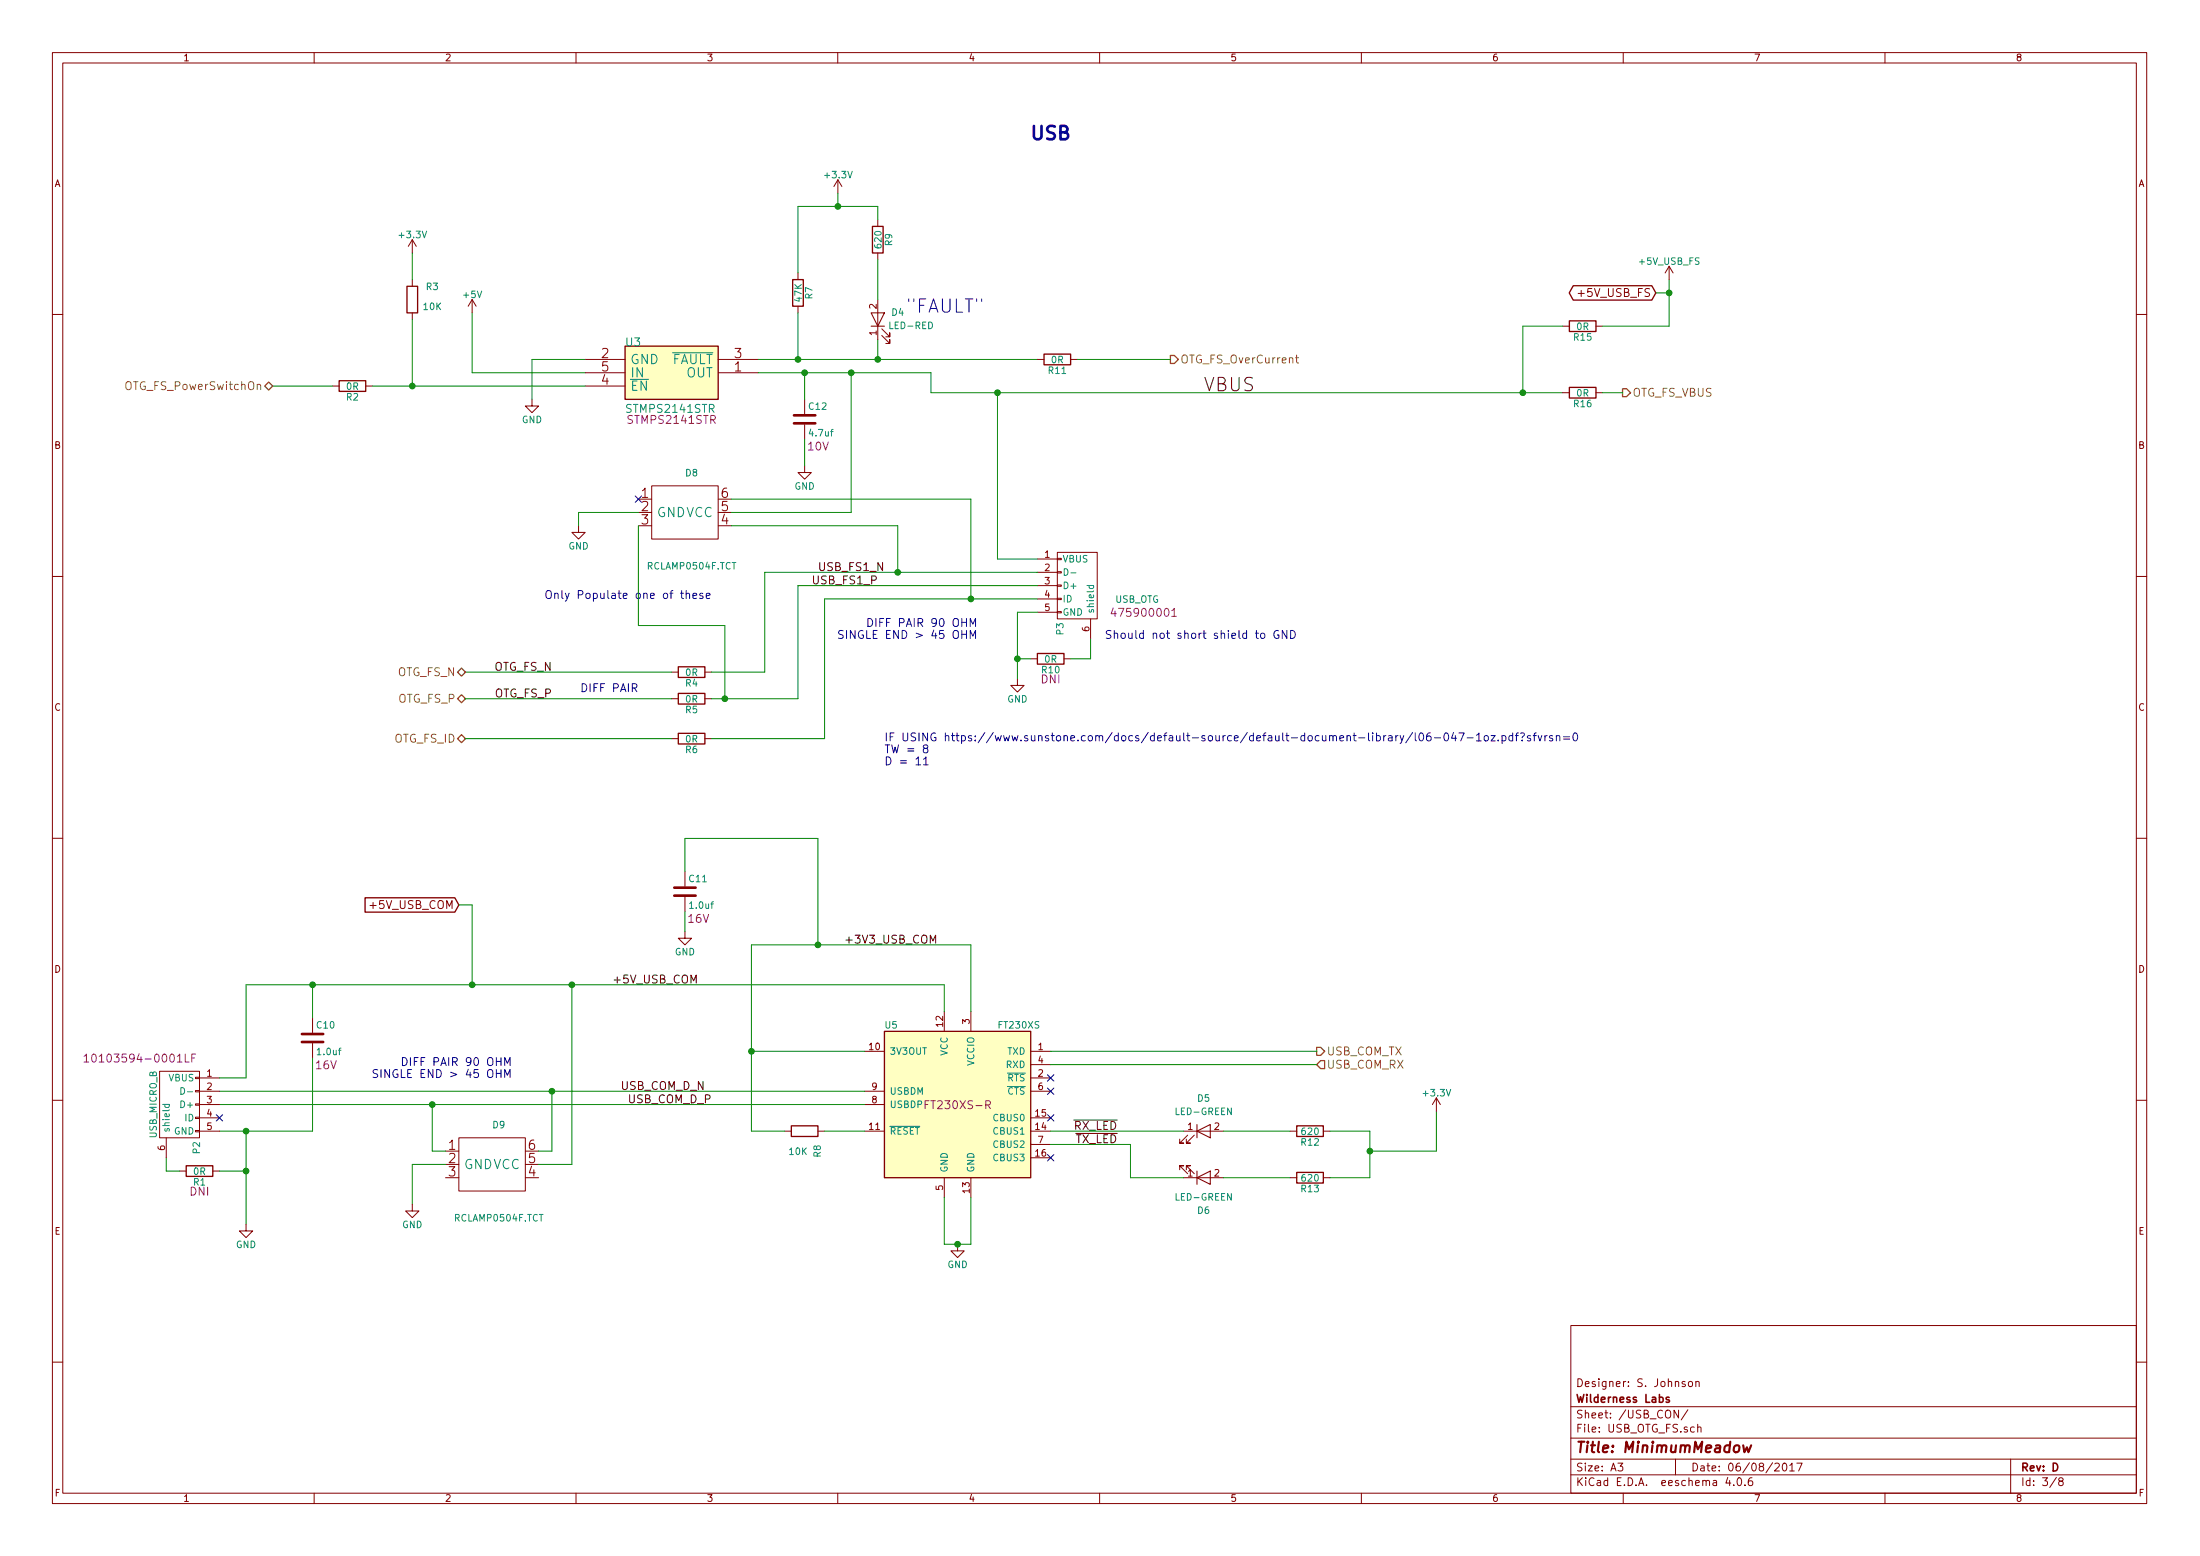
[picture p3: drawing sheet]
EESchema Schematic File Version 2
LIBS:device
LIBS:stm32
LIBS:power
LIBS:transistors
LIBS:conn
LIBS:linear
LIBS:regul
LIBS:74xx
LIBS:cmos4000
LIBS:adc-dac
LIBS:memory
LIBS:xilinx
LIBS:microcontrollers
LIBS:dsp
LIBS:microchip
LIBS:analog_switches
LIBS:motorola
LIBS:texas
LIBS:intel
LIBS:audio
LIBS:interface
LIBS:digital-audio
LIBS:philips
LIBS:display
LIBS:cypress
LIBS:siliconi
LIBS:opto
LIBS:atmel
LIBS:contrib
LIBS:valves
LIBS:74xgxx
LIBS:ac-dc
LIBS:actel
LIBS:allegro
LIBS:Altera
LIBS:analog_devices
LIBS:battery_management
LIBS:bbd
LIBS:brooktre
LIBS:cmos_ieee
LIBS:dc-dc
LIBS:diode
LIBS:elec-unifil
LIBS:ESD_Protection
LIBS:ftdi
LIBS:gennum
LIBS:graphic
LIBS:hc11
LIBS:ir
LIBS:Lattice
LIBS:logo
LIBS:maxim
LIBS:mechanical
LIBS:microchip_dspic33dsc
LIBS:microchip_pic10mcu
LIBS:microchip_pic12mcu
LIBS:microchip_pic16mcu
LIBS:microchip_pic18mcu
LIBS:microchip_pic32mcu
LIBS:motor_drivers
LIBS:motors
LIBS:msp430
LIBS:nordicsemi
LIBS:nxp_armmcu
LIBS:onsemi
LIBS:Oscillators
LIBS:Power_Management
LIBS:powerint
LIBS:pspice
LIBS:references
LIBS:relays
LIBS:rfcom
LIBS:sensors
LIBS:silabs
LIBS:stm8
LIBS:supertex
LIBS:switches
LIBS:transf
LIBS:ttl_ieee
LIBS:video
LIBS:wiznet
LIBS:Worldsemi
LIBS:Xicor
LIBS:zetex
LIBS:Zilog
LIBS:Power-SchDoc-cache
LIBS:DM3AT-SF-PEJM5
LIBS:MinimumMeadow_RevE-cache
EELAYER 25 0
EELAYER END
$Descr A3 16535 11693
encoding utf-8
Sheet 3 8
Title "MinimumMeadow"
Date "06/08/2017"
Rev "D"
Comp "Wilderness Labs"
Comment1 "Designer: S. Johnson"
Comment2 ""
Comment3 ""
Comment4 ""
$EndDescr
Text HLabel 8800 2700 2    60   Output ~ 0
OTG_FS_OverCurrent
$Comp
L R R7
U 1 1
P 6000 2200
F 0 "R7" V 6080 2200 50  0000 C CNN
F 1 "47K" V 6000 2200 50  0000 C CNN
F 2 "Resistors_SMD:R_0603_HandSoldering" V 5930 2200 50  0001 C CNN
F 3 "" H 6000 2200 50  0000 C CNN
F 4 "Value" H 6000 2200 60  0001 C CNN "Test something"
F 5 "Value" H 6000 2200 60  0001 C CNN "Fieldname"
F 6 "ERJ-PA3F4702V" V 6000 2200 60  0001 C CNN "Part Number"
F 7 "Panasonic Electronic Components" V 6000 2200 60  0001 C CNN "Manufacturer"
	1    6000 2200
	1    0    0    -1  
$EndComp
$Comp
L R R9
U 1 1
P 6600 1800
F 0 "R9" V 6680 1800 50  0000 C CNN
F 1 "620" V 6600 1800 50  0000 C CNN
F 2 "Resistors_SMD:R_0603_HandSoldering" V 6530 1800 50  0001 C CNN
F 3 "" H 6600 1800 50  0000 C CNN
F 4 "Value" H 6600 1800 60  0001 C CNN "Test something"
F 5 "Value" H 6600 1800 60  0001 C CNN "Fieldname"
F 6 "ERJ-PB3B6200V" V 6600 1800 60  0001 C CNN "Part Number"
F 7 "Panasonic Electronic Components" V 6600 1800 60  0001 C CNN "Manufacturer"
	1    6600 1800
	1    0    0    -1  
$EndComp
$Comp
L STMPS2141STR U3
U 1 1
P 4700 2600
F 0 "U3" H 4700 2600 60  0000 L BNN
F 1 "STMPS2141STR" H 4700 2100 60  0000 L BNN
F 2 "TO_SOT_Packages_SMD:SOT-23-5_HandSoldering" H 4700 2600 60  0001 C CNN
F 3 "http://www.st.com/content/ccc/resource/technical/document/datasheet/e8/d7/48/25/eb/87/45/b3/CD00167470.pdf/files/CD00167470.pdf/jcr:content/translations/en.CD00167470.pdf" H 4700 2600 60  0001 C CNN
F 4 "STMicroelectronics" H 4700 2600 60  0001 C CNN "Manufacturer"
F 5 "STMPS2141STR" H 5050 2050 60  0000 C CNN "Part Number"
	1    4700 2600
	1    0    0    -1  
$EndComp
Wire Wire Line
	5700 2700 7800 2700
Wire Wire Line
	6000 2700 6000 2350
Wire Wire Line
	6600 2550 6600 2700
Connection ~ 6000 2700
$Comp
L LED D4
U 1 1
P 6600 2400
F 0 "D4" V 6650 2250 50  0000 C CNN
F 1 "LED-RED" V 6550 2150 50  0000 C CNN
F 2 "LEDs:LED_0603" H 6600 2400 50  0001 C CNN
F 3 "" H 6600 2400 50  0000 C CNN
F 4 "Vishay Semiconductor Opto Division" H 6600 2400 60  0001 C CNN "Manufacturer"
F 5 "VLMS1300-GS08" H 6600 2400 60  0001 C CNN "Part Number"
F 6 "Value" H 6600 2400 60  0001 C CNN "Test something"
F 7 "Value" H 6600 2400 60  0001 C CNN "Fieldname"
	1    6600 2400
	0    -1   -1   0   
$EndComp
Wire Wire Line
	6600 2250 6600 1950
Wire Wire Line
	6600 1550 6600 1650
Wire Wire Line
	6000 1550 6600 1550
Wire Wire Line
	6000 1550 6000 2050
$Comp
L +3.3V #PWR08
U 1 1
P 6300 1450
F 0 "#PWR08" H 6300 1300 50  0001 C CNN
F 1 "+3.3V" H 6300 1590 50  0000 C CNN
F 2 "" H 6300 1450 50  0000 C CNN
F 3 "" H 6300 1450 50  0000 C CNN
	1    6300 1450
	1    0    0    -1  
$EndComp
Wire Wire Line
	6300 1450 6300 1550
Connection ~ 6300 1550
$Comp
L R R11
U 1 1
P 7950 2700
F 0 "R11" V 8030 2700 50  0000 C CNN
F 1 "0R" V 7950 2700 50  0000 C CNN
F 2 "Resistors_SMD:R_0603_HandSoldering" V 7880 2700 50  0001 C CNN
F 3 "" H 7950 2700 50  0000 C CNN
F 4 "Value" H 7950 2700 60  0001 C CNN "Test something"
F 5 "Value" H 7950 2700 60  0001 C CNN "Fieldname"
F 6 "CRCW06030000Z0EA" V 7950 2700 60  0001 C CNN "Part Number"
F 7 "Vishay Dale" V 7950 2700 60  0001 C CNN "Manufacturer"
	1    7950 2700
	0    1    1    0   
$EndComp
Connection ~ 6600 2700
Wire Wire Line
	8100 2700 8800 2700
$Comp
L GND #PWR09
U 1 1
P 4000 3000
F 0 "#PWR09" H 4000 2750 50  0001 C CNN
F 1 "GND" H 4000 2850 50  0000 C CNN
F 2 "" H 4000 3000 50  0000 C CNN
F 3 "" H 4000 3000 50  0000 C CNN
	1    4000 3000
	1    0    0    -1  
$EndComp
Wire Wire Line
	4400 2700 4000 2700
Wire Wire Line
	4000 2700 4000 3000
Wire Wire Line
	4400 2800 3550 2800
Wire Wire Line
	3550 2800 3550 2350
$Comp
L +5V #PWR010
U 1 1
P 3550 2350
F 0 "#PWR010" H 3550 2200 50  0001 C CNN
F 1 "+5V" H 3550 2490 50  0000 C CNN
F 2 "" H 3550 2350 50  0000 C CNN
F 3 "" H 3550 2350 50  0000 C CNN
	1    3550 2350
	1    0    0    -1  
$EndComp
$Comp
L R R2
U 1 1
P 2650 2900
F 0 "R2" V 2730 2900 50  0000 C CNN
F 1 "0R" V 2650 2900 50  0000 C CNN
F 2 "Resistors_SMD:R_0603_HandSoldering" V 2580 2900 50  0001 C CNN
F 3 "" H 2650 2900 50  0000 C CNN
F 4 "Value" H 2650 2900 60  0001 C CNN "Test something"
F 5 "Value" H 2650 2900 60  0001 C CNN "Fieldname"
F 6 "CRCW06030000Z0EA" V 2650 2900 60  0001 C CNN "Part Number"
F 7 "Vishay Dale" V 2650 2900 60  0001 C CNN "Manufacturer"
	1    2650 2900
	0    1    1    0   
$EndComp
Wire Wire Line
	2500 2900 2050 2900
Text HLabel 2050 2900 0    60   BiDi ~ 0
OTG_FS_PowerSwitchOn
$Comp
L R R3
U 1 1
P 3100 2250
F 0 "R3" H 3250 2350 50  0000 C CNN
F 1 "10K" H 3250 2200 50  0000 C CNN
F 2 "Resistors_SMD:R_0603_HandSoldering" V 3030 2250 50  0001 C CNN
F 3 "" H 3100 2250 50  0000 C CNN
F 4 "Value" H 3100 2250 60  0001 C CNN "Test something"
F 5 "Value" H 3100 2250 60  0001 C CNN "Fieldname"
F 6 "CRCW060310K0FKEAHP" V 3100 2250 60  0001 C CNN "Part Number"
F 7 "Vishay Dale" V 3100 2250 60  0001 C CNN "Manufacturer"
	1    3100 2250
	1    0    0    -1  
$EndComp
Wire Wire Line
	3100 2400 3100 2900
$Comp
L +3.3V #PWR011
U 1 1
P 3100 1900
F 0 "#PWR011" H 3100 1750 50  0001 C CNN
F 1 "+3.3V" H 3100 2040 50  0000 C CNN
F 2 "" H 3100 1900 50  0000 C CNN
F 3 "" H 3100 1900 50  0000 C CNN
	1    3100 1900
	1    0    0    -1  
$EndComp
Wire Wire Line
	3100 2100 3100 1900
Wire Wire Line
	2800 2900 4400 2900
Connection ~ 3100 2900
$Comp
L USB_OTG P3
U 1 1
P 8100 4400
F 0 "P3" H 8425 4275 50  0000 C CNN
F 1 "USB_OTG" V 8200 4850 50  0000 C CNN
F 2 "footprints:Molex_0475900001" H 8050 4300 50  0001 C CNN
F 3 "http://www.molex.com/pdm_docs/sd/475900001_sd.pdf" V 8050 4300 50  0001 C CNN
F 4 "Molex" H 8100 4400 60  0001 C CNN "Manufacturer"
F 5 "475900001" V 8300 4900 60  0000 C CNN "Part Number"
F 6 "Value" H 8100 4400 60  0001 C CNN "Test something"
F 7 "Value" H 8100 4400 60  0001 C CNN "Fieldname"
	1    8100 4400
	0    1    1    0   
$EndComp
Wire Wire Line
	5700 2800 7000 2800
Wire Wire Line
	7000 2800 7000 2950
Wire Wire Line
	7000 2950 11750 2950
$Comp
L GND #PWR012
U 1 1
P 7650 5100
F 0 "#PWR012" H 7650 4850 50  0001 C CNN
F 1 "GND" H 7650 4950 50  0000 C CNN
F 2 "" H 7650 5100 50  0000 C CNN
F 3 "" H 7650 5100 50  0000 C CNN
	1    7650 5100
	1    0    0    -1  
$EndComp
Wire Wire Line
	7650 4600 7650 5100
Wire Wire Line
	7650 4600 7800 4600
$Comp
L R R10
U 1 1
P 7900 4950
F 0 "R10" V 7980 4950 50  0000 C CNN
F 1 "0R" V 7900 4950 50  0000 C CNN
F 2 "Resistors_SMD:R_0603_HandSoldering" V 7830 4950 50  0001 C CNN
F 3 "" H 7900 4950 50  0000 C CNN
F 4 "Value" H 7900 4950 60  0001 C CNN "Test something"
F 5 "Value" H 7900 4950 60  0001 C CNN "Fieldname"
F 6 "CRCW06030000Z0EA" V 7900 4950 60  0001 C CNN "Part Number"
F 7 "Vishay Dale" V 7900 4950 60  0001 C CNN "Manufacturer"
F 8 "DNI" V 8050 4950 60  0000 C CNN "DNI"
	1    7900 4950
	0    1    1    0   
$EndComp
Wire Wire Line
	7750 4950 7650 4950
Connection ~ 7650 4950
Wire Wire Line
	8050 4950 8200 4950
Wire Wire Line
	8200 4950 8200 4800
Text Notes 9750 4800 2    60   ~ 0
Should not short shield to GND\n
Text Notes 7400 2350 2    100  ~ 0
"FAULT"\n
Wire Wire Line
	5750 4300 7800 4300
Wire Wire Line
	6000 4400 7800 4400
Text Label 6650 4300 2    60   ~ 0
USB_FS1_N
Text Label 6600 4400 2    60   ~ 0
USB_FS1_P
Text Notes 7350 4800 2    60   ~ 0
DIFF PAIR 90 OHM\nSINGLE END > 45 OHM
$Comp
L R R4
U 1 1
P 5200 5050
F 0 "R4" V 5280 5050 50  0000 C CNN
F 1 "0R" V 5200 5050 50  0000 C CNN
F 2 "Resistors_SMD:R_0603_HandSoldering" V 5130 5050 50  0001 C CNN
F 3 "" H 5200 5050 50  0000 C CNN
F 4 "Vishay Dale" V 5200 5050 60  0001 C CNN "Manufacturer"
F 5 "CRCW06030000Z0EA" V 5200 5050 60  0001 C CNN "Part Number"
	1    5200 5050
	0    1    1    0   
$EndComp
$Comp
L R R5
U 1 1
P 5200 5250
F 0 "R5" V 5280 5250 50  0000 C CNN
F 1 "0R" V 5200 5250 50  0000 C CNN
F 2 "Resistors_SMD:R_0603_HandSoldering" V 5130 5250 50  0001 C CNN
F 3 "" H 5200 5250 50  0000 C CNN
F 4 "Value" H 5200 5250 60  0001 C CNN "Test something"
F 5 "Value" H 5200 5250 60  0001 C CNN "Fieldname"
F 6 "CRCW06030000Z0EA" V 5200 5250 60  0001 C CNN "Part Number"
F 7 "Vishay Dale" V 5200 5250 60  0001 C CNN "Manufacturer"
	1    5200 5250
	0    1    1    0   
$EndComp
Wire Wire Line
	6000 4400 6000 5250
Wire Wire Line
	6000 5250 5350 5250
Wire Wire Line
	5350 5050 5750 5050
Wire Wire Line
	5750 5050 5750 4300
Wire Wire Line
	3500 5050 5050 5050
Text HLabel 3500 5050 0    60   BiDi ~ 0
OTG_FS_N
Text HLabel 3500 5250 0    60   BiDi ~ 0
OTG_FS_P
Wire Wire Line
	3500 5250 5050 5250
Text Label 4150 5050 2    60   ~ 0
OTG_FS_N
Text Label 4150 5250 2    60   ~ 0
OTG_FS_P
Text Notes 4800 5200 2    60   ~ 0
DIFF PAIR
$Comp
L R R6
U 1 1
P 5200 5550
F 0 "R6" V 5280 5550 50  0000 C CNN
F 1 "0R" V 5200 5550 50  0000 C CNN
F 2 "Resistors_SMD:R_0603_HandSoldering" V 5130 5550 50  0001 C CNN
F 3 "" H 5200 5550 50  0000 C CNN
F 4 "Value" H 5200 5550 60  0001 C CNN "Test something"
F 5 "Value" H 5200 5550 60  0001 C CNN "Fieldname"
F 6 "CRCW06030000Z0EA" V 5200 5550 60  0001 C CNN "Part Number"
F 7 "Vishay Dale" V 5200 5550 60  0001 C CNN "Manufacturer"
	1    5200 5550
	0    1    1    0   
$EndComp
Wire Wire Line
	5350 5550 6200 5550
Wire Wire Line
	6200 5550 6200 4500
Wire Wire Line
	6200 4500 7800 4500
Text HLabel 3500 5550 0    60   BiDi ~ 0
OTG_FS_ID
Wire Wire Line
	3500 5550 5050 5550
Text HLabel 12200 2950 2    60   Output ~ 0
OTG_FS_VBUS
$Comp
L R R16
U 1 1
P 11900 2950
F 0 "R16" V 11980 2950 50  0000 C CNN
F 1 "0R" V 11900 2950 50  0000 C CNN
F 2 "Resistors_SMD:R_0603_HandSoldering" V 11830 2950 50  0001 C CNN
F 3 "" H 11900 2950 50  0000 C CNN
F 4 "Value" H 11900 2950 60  0001 C CNN "Test something"
F 5 "Value" H 11900 2950 60  0001 C CNN "Fieldname"
F 6 "CRCW06030000Z0EA" V 11900 2950 60  0001 C CNN "Part Number"
F 7 "Vishay Dale" V 11900 2950 60  0001 C CNN "Manufacturer"
	1    11900 2950
	0    1    1    0   
$EndComp
Wire Wire Line
	12050 2950 12200 2950
Wire Wire Line
	7500 2950 7500 4200
Wire Wire Line
	7500 4200 7800 4200
Connection ~ 7500 2950
$Comp
L C C12
U 1 1
P 6050 3150
F 0 "C12" H 6075 3250 50  0000 L CNN
F 1 "4.7uf" H 6075 3050 50  0000 L CNN
F 2 "Capacitors_SMD:C_0603_HandSoldering" H 6088 3000 50  0001 C CNN
F 3 "" H 6050 3150 50  0000 C CNN
F 4 "Murata Electronics North America" H 6050 3150 60  0001 C CNN "Manufacturer"
F 5 "GRM188R61A475KE15D" H 6050 3150 60  0001 C CNN "Part Number"
F 6 "10V" H 6150 2950 60  0000 C CNN "Voltage"
	1    6050 3150
	1    0    0    -1  
$EndComp
Wire Wire Line
	6050 3000 6050 2800
Connection ~ 6050 2800
Wire Wire Line
	6050 3300 6050 3500
$Comp
L GND #PWR013
U 1 1
P 6050 3500
F 0 "#PWR013" H 6050 3250 50  0001 C CNN
F 1 "GND" H 6050 3350 50  0000 C CNN
F 2 "" H 6050 3500 50  0000 C CNN
F 3 "" H 6050 3500 50  0000 C CNN
	1    6050 3500
	1    0    0    -1  
$EndComp
$Comp
L R R15
U 1 1
P 11900 2450
F 0 "R15" V 11980 2450 50  0000 C CNN
F 1 "0R" V 11900 2450 50  0000 C CNN
F 2 "Resistors_SMD:R_0603_HandSoldering" V 11830 2450 50  0001 C CNN
F 3 "" H 11900 2450 50  0000 C CNN
F 4 "Value" H 11900 2450 60  0001 C CNN "Test something"
F 5 "Value" H 11900 2450 60  0001 C CNN "Fieldname"
F 6 "CRCW06030000Z0EA" V 11900 2450 60  0001 C CNN "Part Number"
F 7 "Vishay Dale" V 11900 2450 60  0001 C CNN "Manufacturer"
	1    11900 2450
	0    1    1    0   
$EndComp
Wire Wire Line
	11750 2450 11450 2450
Wire Wire Line
	11450 2450 11450 2950
Connection ~ 11450 2950
Wire Wire Line
	12050 2450 12550 2450
Wire Wire Line
	12550 2450 12550 2100
$Comp
L +5V_USB_FS #PWR014
U 1 1
P 12550 2100
F 0 "#PWR014" H 12550 1950 50  0001 C CNN
F 1 "+5V_USB_FS" H 12550 2240 50  0000 C CNN
F 2 "" H 12550 2100 50  0000 C CNN
F 3 "" H 12550 2100 50  0000 C CNN
	1    12550 2100
	1    0    0    -1  
$EndComp
$Comp
L FT230XS U5
U 1 1
P 7200 8300
F 0 "U5" H 6650 8900 50  0000 L CNN
F 1 "FT230XS" H 7500 8900 50  0000 L CNN
F 2 "Housings_SSOP:SSOP-16_3.9x4.9mm_Pitch0.635mm" H 7200 8300 50  0001 C CNN
F 3 "http://www.ftdichip.com/Support/Documents/DataSheets/ICs/DS_FT230X.pdf" H 7200 8300 50  0001 C CNN
F 4 "FTDI" H 7200 8300 60  0001 C CNN "Manufacturer"
F 5 "FT230XS-R" H 7200 8300 60  0000 C CNN "Part Number"
	1    7200 8300
	1    0    0    -1  
$EndComp
Text HLabel 9900 7900 2    60   Output ~ 0
USB_COM_TX
Text HLabel 9900 8000 2    60   Input ~ 0
USB_COM_RX
Wire Wire Line
	7900 7900 9900 7900
Wire Wire Line
	7900 8000 9900 8000
Wire Wire Line
	6500 7900 5650 7900
Wire Wire Line
	5650 7100 5650 8500
Wire Wire Line
	5650 7100 7300 7100
Wire Wire Line
	7300 7100 7300 7600
Wire Wire Line
	7100 7400 7100 7600
Wire Wire Line
	1850 7400 7100 7400
$Comp
L C C11
U 1 1
P 5150 6700
F 0 "C11" H 5175 6800 50  0000 L CNN
F 1 "1.0uf" H 5175 6600 50  0000 L CNN
F 2 "Capacitors_SMD:C_0603_HandSoldering" H 5188 6550 50  0001 C CNN
F 3 "" H 5150 6700 50  0000 C CNN
F 4 "Murata Electronics North America" H 5150 6700 60  0001 C CNN "Manufacturer"
F 5 "GRM188R61C105KA93D" H 5150 6700 60  0001 C CNN "Part Number"
F 6 "16V" H 5250 6500 60  0000 C CNN "Voltage"
	1    5150 6700
	1    0    0    -1  
$EndComp
Wire Wire Line
	5150 6550 5150 6300
Wire Wire Line
	5150 6300 6150 6300
Wire Wire Line
	6150 6300 6150 7100
Connection ~ 6150 7100
Text Label 7050 7100 2    60   ~ 0
+3V3_USB_COM
$Comp
L GND #PWR015
U 1 1
P 7200 9350
F 0 "#PWR015" H 7200 9100 50  0001 C CNN
F 1 "GND" H 7200 9200 50  0000 C CNN
F 2 "" H 7200 9350 50  0000 C CNN
F 3 "" H 7200 9350 50  0000 C CNN
	1    7200 9350
	1    0    0    -1  
$EndComp
Wire Wire Line
	7100 9350 7300 9350
Wire Wire Line
	7300 9350 7300 9000
Wire Wire Line
	7100 9350 7100 9000
Connection ~ 7200 9350
$Comp
L GND #PWR016
U 1 1
P 5150 7000
F 0 "#PWR016" H 5150 6750 50  0001 C CNN
F 1 "GND" H 5150 6850 50  0000 C CNN
F 2 "" H 5150 7000 50  0000 C CNN
F 3 "" H 5150 7000 50  0000 C CNN
	1    5150 7000
	1    0    0    -1  
$EndComp
Wire Wire Line
	5150 7000 5150 6850
Wire Wire Line
	1650 8200 6500 8200
Wire Wire Line
	1650 8300 6500 8300
Text Label 5350 8300 2    60   ~ 0
USB_COM_D_P
Text Label 5300 8200 2    60   ~ 0
USB_COM_D_N
NoConn ~ 7900 8200
NoConn ~ 7900 8100
NoConn ~ 7900 8400
NoConn ~ 7900 8700
$Comp
L R R8
U 1 1
P 6050 8500
F 0 "R8" H 6200 8600 50  0000 C CNN
F 1 "10K" V 6200 8450 50  0000 C CNN
F 2 "Resistors_SMD:R_0603_HandSoldering" V 5980 8500 50  0001 C CNN
F 3 "" H 6050 8500 50  0000 C CNN
F 4 "Value" H 6050 8500 60  0001 C CNN "Test something"
F 5 "Value" H 6050 8500 60  0001 C CNN "Fieldname"
F 6 "CRCW060310K0FKEAHP" V 6050 8500 60  0001 C CNN "Part Number"
F 7 "Vishay Dale" V 6050 8500 60  0001 C CNN "Manufacturer"
	1    6050 8500
	0    1    1    0   
$EndComp
Wire Wire Line
	6200 8500 6500 8500
Wire Wire Line
	5650 8500 5900 8500
Connection ~ 5650 7900
Text Label 5250 7400 2    60   ~ 0
+5V_USB_COM
Wire Wire Line
	1850 7400 1850 8100
Wire Wire Line
	1650 8500 2350 8500
Wire Wire Line
	1850 8500 1850 9200
$Comp
L GND #PWR017
U 1 1
P 1850 9200
F 0 "#PWR017" H 1850 8950 50  0001 C CNN
F 1 "GND" H 1850 9050 50  0000 C CNN
F 2 "" H 1850 9200 50  0000 C CNN
F 3 "" H 1850 9200 50  0000 C CNN
	1    1850 9200
	1    0    0    -1  
$EndComp
$Comp
L R R1
U 1 1
P 1500 8800
F 0 "R1" V 1580 8800 50  0000 C CNN
F 1 "0R" V 1500 8800 50  0000 C CNN
F 2 "Resistors_SMD:R_0603_HandSoldering" V 1430 8800 50  0001 C CNN
F 3 "" H 1500 8800 50  0000 C CNN
F 4 "Value" H 1500 8800 60  0001 C CNN "Test something"
F 5 "Value" H 1500 8800 60  0001 C CNN "Fieldname"
F 6 "CRCW06030000Z0EA" V 1500 8800 60  0001 C CNN "Part Number"
F 7 "Vishay Dale" V 1500 8800 60  0001 C CNN "Manufacturer"
F 8 "DNI" V 1650 8800 60  0000 C CNN "DNI"
	1    1500 8800
	0    1    1    0   
$EndComp
Wire Wire Line
	1250 8700 1250 8800
Wire Wire Line
	1250 8800 1350 8800
Wire Wire Line
	1650 8800 1850 8800
Connection ~ 1850 8800
$Comp
L USB_OTG P2
U 1 1
P 1350 8300
F 0 "P2" H 1675 8175 50  0000 C CNN
F 1 "USB_MICRO_B" H 1350 8500 50  0000 C CNN
F 2 "Connectors:USB_Micro-B_10103594-0001LF" V 1300 8200 50  0001 C CNN
F 3 "http://portal.fciconnect.com/Comergent//fci/drawing/10103594.pdf" V 1300 8200 50  0001 C CNN
F 4 "Amphenol FCI" H 1350 8300 60  0001 C CNN "Manufacturer"
F 5 "10103594-0001LF" V 1000 8600 60  0000 C CNN "Part Number"
	1    1350 8300
	0    -1   1    0   
$EndComp
Wire Wire Line
	1850 8100 1650 8100
$Comp
L C C10
U 1 1
P 2350 7800
F 0 "C10" H 2375 7900 50  0000 L CNN
F 1 "1.0uf" H 2375 7700 50  0000 L CNN
F 2 "Capacitors_SMD:C_0603_HandSoldering" H 2388 7650 50  0001 C CNN
F 3 "" H 2350 7800 50  0000 C CNN
F 4 "Murata Electronics North America" H 2350 7800 60  0001 C CNN "Manufacturer"
F 5 "GRM188R61C105KA93D" H 2350 7800 60  0001 C CNN "Part Number"
F 6 "16V" H 2450 7600 60  0000 C CNN "Voltage"
	1    2350 7800
	1    0    0    -1  
$EndComp
Wire Wire Line
	2350 7650 2350 7400
Connection ~ 2350 7400
Wire Wire Line
	2350 8500 2350 7950
Connection ~ 1850 8500
$Comp
L LED D5
U 1 1
P 9050 8500
F 0 "D5" H 9050 8750 50  0000 C CNN
F 1 "LED-GREEN" H 9050 8650 50  0000 C CNN
F 2 "LEDs:LED_0603" H 9050 8500 50  0001 C CNN
F 3 "" H 9050 8500 50  0000 C CNN
F 4 "Vishay Semiconductor Opto Division" H 9050 8500 60  0001 C CNN "Manufacturer"
F 5 "VLMTG1300-GS08" H 9050 8500 60  0001 C CNN "Part Number"
F 6 "Value" H 9050 8500 60  0001 C CNN "Test something"
F 7 "Value" H 9050 8500 60  0001 C CNN "Fieldname"
	1    9050 8500
	1    0    0    -1  
$EndComp
$Comp
L LED D6
U 1 1
P 9050 8850
F 0 "D6" H 9050 9100 50  0000 C CNN
F 1 "LED-GREEN" H 9050 9000 50  0000 C CNN
F 2 "LEDs:LED_0603" H 9050 8850 50  0001 C CNN
F 3 "" H 9050 8850 50  0000 C CNN
F 4 "Vishay Semiconductor Opto Division" H 9050 8850 60  0001 C CNN "Manufacturer"
F 5 "VLMTG1300-GS08" H 9050 8850 60  0001 C CNN "Part Number"
F 6 "Value" H 9050 8850 60  0001 C CNN "Test something"
F 7 "Value" H 9050 8850 60  0001 C CNN "Fieldname"
	1    9050 8850
	1    0    0    1   
$EndComp
Wire Wire Line
	7900 8500 8900 8500
Wire Wire Line
	7900 8600 8500 8600
Wire Wire Line
	8500 8600 8500 8850
Wire Wire Line
	8500 8850 8900 8850
$Comp
L R R12
U 1 1
P 9850 8500
F 0 "R12" V 9930 8500 50  0000 C CNN
F 1 "620" V 9850 8500 50  0000 C CNN
F 2 "Resistors_SMD:R_0603_HandSoldering" V 9780 8500 50  0001 C CNN
F 3 "" H 9850 8500 50  0000 C CNN
F 4 "Value" H 9850 8500 60  0001 C CNN "Test something"
F 5 "Value" H 9850 8500 60  0001 C CNN "Fieldname"
F 6 "ERJ-PB3B6200V" V 9850 8500 60  0001 C CNN "Part Number"
F 7 "Panasonic Electronic Components" V 9850 8500 60  0001 C CNN "Manufacturer"
	1    9850 8500
	0    1    1    0   
$EndComp
$Comp
L R R13
U 1 1
P 9850 8850
F 0 "R13" V 9930 8850 50  0000 C CNN
F 1 "620" V 9850 8850 50  0000 C CNN
F 2 "Resistors_SMD:R_0603_HandSoldering" V 9780 8850 50  0001 C CNN
F 3 "" H 9850 8850 50  0000 C CNN
F 4 "Value" H 9850 8850 60  0001 C CNN "Test something"
F 5 "Value" H 9850 8850 60  0001 C CNN "Fieldname"
F 6 "ERJ-PB3B6200V" V 9850 8850 60  0001 C CNN "Part Number"
F 7 "Panasonic Electronic Components" V 9850 8850 60  0001 C CNN "Manufacturer"
	1    9850 8850
	0    1    1    0   
$EndComp
Wire Wire Line
	9200 8500 9700 8500
Wire Wire Line
	9200 8850 9700 8850
Wire Wire Line
	10000 8500 10300 8500
Wire Wire Line
	10300 8500 10300 8850
Wire Wire Line
	10300 8850 10000 8850
Wire Wire Line
	10300 8650 10800 8650
Wire Wire Line
	10800 8650 10800 8350
Connection ~ 10300 8650
$Comp
L +3.3V #PWR018
U 1 1
P 10800 8350
F 0 "#PWR018" H 10800 8200 50  0001 C CNN
F 1 "+3.3V" H 10800 8490 50  0000 C CNN
F 2 "" H 10800 8350 50  0000 C CNN
F 3 "" H 10800 8350 50  0000 C CNN
	1    10800 8350
	1    0    0    -1  
$EndComp
Text Label 8400 8600 2    60   ~ 0
~TX_LED
Text Label 8400 8500 2    60   ~ 0
~RX_LED
Connection ~ 6750 4300
Text Notes 5350 4500 2    60   ~ 0
Only Populate one of these\n
Text GLabel 3450 6800 0    60   Input ~ 0
+5V_USB_COM
Wire Wire Line
	3550 6800 3450 6800
Wire Wire Line
	3550 6800 3550 7400
Connection ~ 3550 7400
Text Notes 7750 1050 0    100  ~ 20
USB\n
NoConn ~ 1650 8400
$Comp
L RCLAMP0504F.TCT D8
U 1 1
P 5200 4250
F 0 "D8" H 5200 4950 50  0000 C CNN
F 1 "RCLAMP0504F.TCT" H 5200 4250 50  0000 C CNN
F 2 "TO_SOT_Packages_SMD:SOT-23-6_Handsoldering" H 5200 4250 100 0001 C CNN
F 3 "http://www.semtech.com/images/datasheet/rclamp0504s.pdf" H 5200 4250 100 0001 C CNN
F 4 "Semtech Corporation" H 5200 4250 100 0001 C CNN "Manufacturer"
F 5 "RCLAMP0504S.TCT" H 5200 4250 100 0001 C CNN "Part Number"
	1    5200 4250
	1    0    0    -1  
$EndComp
Wire Wire Line
	5500 3850 6400 3850
Wire Wire Line
	6400 3850 6400 2800
Connection ~ 6400 2800
Wire Wire Line
	5500 3950 6750 3950
Wire Wire Line
	6750 3950 6750 4300
Wire Wire Line
	5450 5250 5450 4700
Wire Wire Line
	5450 4700 4800 4700
Wire Wire Line
	4800 4700 4800 3950
Connection ~ 5450 5250
Wire Wire Line
	7300 4500 7300 3750
Wire Wire Line
	7300 3750 5500 3750
Connection ~ 7300 4500
$Comp
L GND #PWR019
U 1 1
P 4350 3950
F 0 "#PWR019" H 4350 3700 50  0001 C CNN
F 1 "GND" H 4350 3800 50  0000 C CNN
F 2 "" H 4350 3950 50  0000 C CNN
F 3 "" H 4350 3950 50  0000 C CNN
	1    4350 3950
	1    0    0    -1  
$EndComp
Wire Wire Line
	4350 3950 4350 3850
Wire Wire Line
	4350 3850 4800 3850
NoConn ~ 4800 3750
$Comp
L RCLAMP0504F.TCT D9
U 1 1
P 3750 9150
F 0 "D9" H 3750 9850 50  0000 C CNN
F 1 "RCLAMP0504F.TCT" H 3750 9150 50  0000 C CNN
F 2 "TO_SOT_Packages_SMD:SOT-23-6_Handsoldering" H 3750 9150 100 0001 C CNN
F 3 "http://www.semtech.com/images/datasheet/rclamp0504s.pdf" H 3750 9150 100 0001 C CNN
F 4 "Semtech Corporation" H 3750 9150 100 0001 C CNN "Manufacturer"
F 5 "RCLAMP0504S.TCT" H 3750 9150 100 0001 C CNN "Part Number"
	1    3750 9150
	1    0    0    -1  
$EndComp
Wire Wire Line
	4050 8750 4300 8750
Wire Wire Line
	4300 8750 4300 7400
Connection ~ 4300 7400
Wire Wire Line
	4050 8650 4150 8650
Wire Wire Line
	4150 8650 4150 8200
Connection ~ 4150 8200
Wire Wire Line
	3350 8650 3250 8650
Wire Wire Line
	3250 8650 3250 8300
Connection ~ 3250 8300
Wire Wire Line
	3350 8750 3100 8750
Wire Wire Line
	3100 8750 3100 9050
$Comp
L GND #PWR020
U 1 1
P 3100 9050
F 0 "#PWR020" H 3100 8800 50  0001 C CNN
F 1 "GND" H 3100 8900 50  0000 C CNN
F 2 "" H 3100 9050 50  0000 C CNN
F 3 "" H 3100 9050 50  0000 C CNN
	1    3100 9050
	1    0    0    -1  
$EndComp
Text Label 9050 2950 0    100  ~ 0
VBUS
Text GLabel 12450 2200 0    60   BiDi ~ 0
+5V_USB_FS
Wire Wire Line
	12450 2200 12550 2200
Connection ~ 12550 2200
Text Notes 6650 5750 0    60   ~ 0
IF USING https://www.sunstone.com/docs/default-source/default-document-library/l06-047-1oz.pdf?sfvrsn=0\nTW = 8\nD = 11
Text Notes 3850 8100 2    60   ~ 0
DIFF PAIR 90 OHM\nSINGLE END > 45 OHM
$EndSCHEMATC
